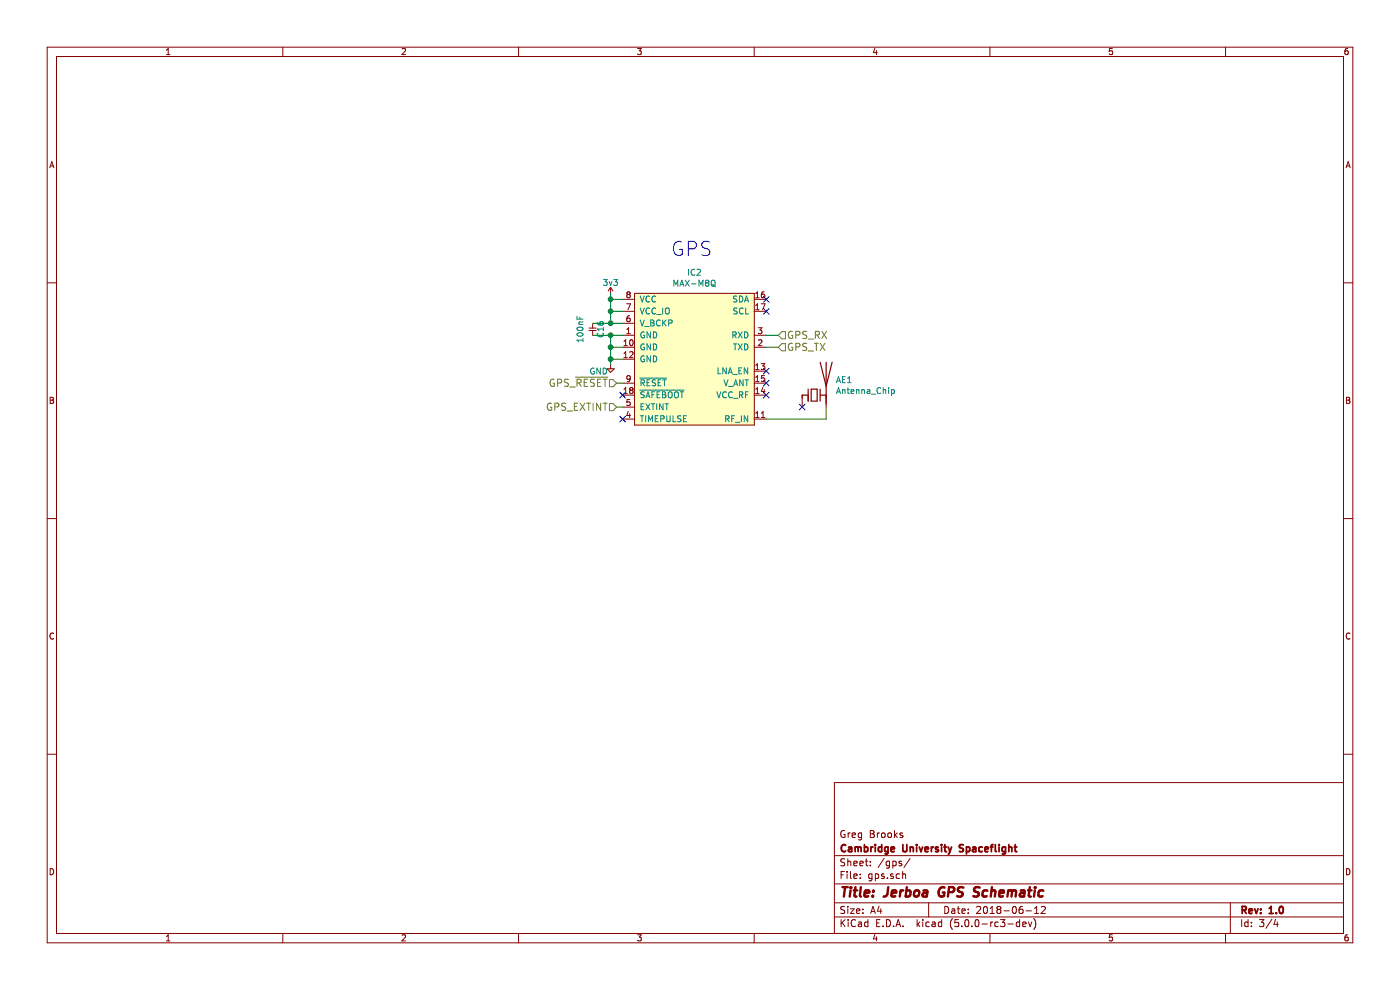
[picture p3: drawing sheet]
EESchema Schematic File Version 4
LIBS:jerboa-cache
EELAYER 26 0
EELAYER END
$Descr A4 11693 8268
encoding utf-8
Sheet 3 4
Title "Jerboa GPS Schematic"
Date "2018-06-12"
Rev "1.0"
Comp "Cambridge University Spaceflight"
Comment1 "Greg Brooks"
Comment2 ""
Comment3 ""
Comment4 ""
$EndDescr
$Comp
L agg-kicad:C C16
U 1 1
P 4950 2700
F 0 "C16" H 5000 2770 50  0000 C CNN
F 1 "100nF" H 5000 2600 50  0000 C CNN
F 2 "agg:0402" H 4950 2700 50  0001 C CNN
F 3 "" H 4950 2700 50  0001 C CNN
F 4 "2533923" H 4950 2700 50  0001 C CNN "Farnell"
	1    4950 2700
	0    1    1    0   
$EndComp
Text Notes 5600 2150 0    118  ~ 0
GPS
Text HLabel 6500 2900 2    60   Input ~ 0
GPS_TX
Text HLabel 6500 2800 2    60   Input ~ 0
GPS_RX
$Comp
L agg-kicad:MAX-M8Q IC2
U 1 1
P 5800 3000
F 0 "IC2" H 5800 3725 50  0000 C CNN
F 1 "MAX-M8Q" H 5800 3634 50  0000 C CNN
F 2 "agg:MAX-M8Q" H 5300 2300 50  0001 L CNN
F 3 "https://www.u-blox.com/sites/default/files/MAX-M8-FW3_DataSheet_%28UBX-15031506%29.pdf" H 5300 2200 50  0001 L CNN
	1    5800 3000
	1    0    0    -1  
$EndComp
$Comp
L agg-kicad:3v3 #PWR029
U 1 1
P 5100 2450
F 0 "#PWR029" H 5100 2560 50  0001 L CNN
F 1 "3v3" H 5100 2540 50  0000 C CNN
F 2 "" H 5100 2450 60  0000 C CNN
F 3 "" H 5100 2450 60  0000 C CNN
	1    5100 2450
	1    0    0    -1  
$EndComp
Wire Wire Line
	5200 2500 5100 2500
Wire Wire Line
	5100 2450 5100 2500
Wire Wire Line
	4950 2700 5100 2700
Connection ~ 5100 2500
Wire Wire Line
	5200 2600 5100 2600
Connection ~ 5100 2600
$Comp
L agg-kicad:GND #PWR030
U 1 1
P 5100 3050
F 0 "#PWR030" H 4970 3090 50  0001 L CNN
F 1 "GND" H 5000 3000 50  0000 C CNN
F 2 "" H 5100 3050 60  0000 C CNN
F 3 "" H 5100 3050 60  0000 C CNN
	1    5100 3050
	1    0    0    -1  
$EndComp
Wire Wire Line
	5100 2800 5100 2900
Wire Wire Line
	5100 3000 5200 3000
Wire Wire Line
	5200 2900 5100 2900
Connection ~ 5100 3000
Wire Wire Line
	4950 2800 5100 2800
Connection ~ 5100 2900
NoConn ~ 6400 2500
NoConn ~ 6400 2600
Wire Wire Line
	6500 2800 6400 2800
Wire Wire Line
	6400 2900 6500 2900
NoConn ~ 6400 3100
NoConn ~ 6400 3200
NoConn ~ 6400 3300
NoConn ~ 5200 3300
Text HLabel 5150 3200 0    60   Input ~ 0
GPS_~RESET
Wire Wire Line
	5200 3200 5150 3200
NoConn ~ 5200 3500
Connection ~ 5100 2700
Connection ~ 5100 2800
Wire Wire Line
	5100 2500 5100 2600
Wire Wire Line
	5100 2600 5100 2700
Wire Wire Line
	5100 3000 5100 3050
Wire Wire Line
	5100 2900 5100 3000
Wire Wire Line
	5100 2700 5200 2700
Wire Wire Line
	5100 2800 5200 2800
$Comp
L antenna_chip:Antenna_Chip AE1
U 1 1
P 6800 3300
F 0 "AE1" H 6979 3428 50  0000 L CNN
F 1 "Antenna_Chip" H 6979 3337 50  0000 L CNN
F 2 "Jerboa:1575AT43A0040E" H 6700 3475 50  0001 C CNN
F 3 "https://www.johansontechnology.com/datasheets/antennas/1575AT43A0040.pdf" H 6700 3475 50  0001 C CNN
F 4 "712-1003-2-ND" H 6800 3300 50  0001 C CNN "Digikey"
	1    6800 3300
	1    0    0    -1  
$EndComp
NoConn ~ 6700 3400
Wire Wire Line
	6900 3400 6900 3500
Wire Wire Line
	6400 3500 6900 3500
Text HLabel 5150 3400 0    60   Input ~ 0
GPS_EXTINT
Wire Wire Line
	5150 3400 5200 3400
$EndSCHEMATC
